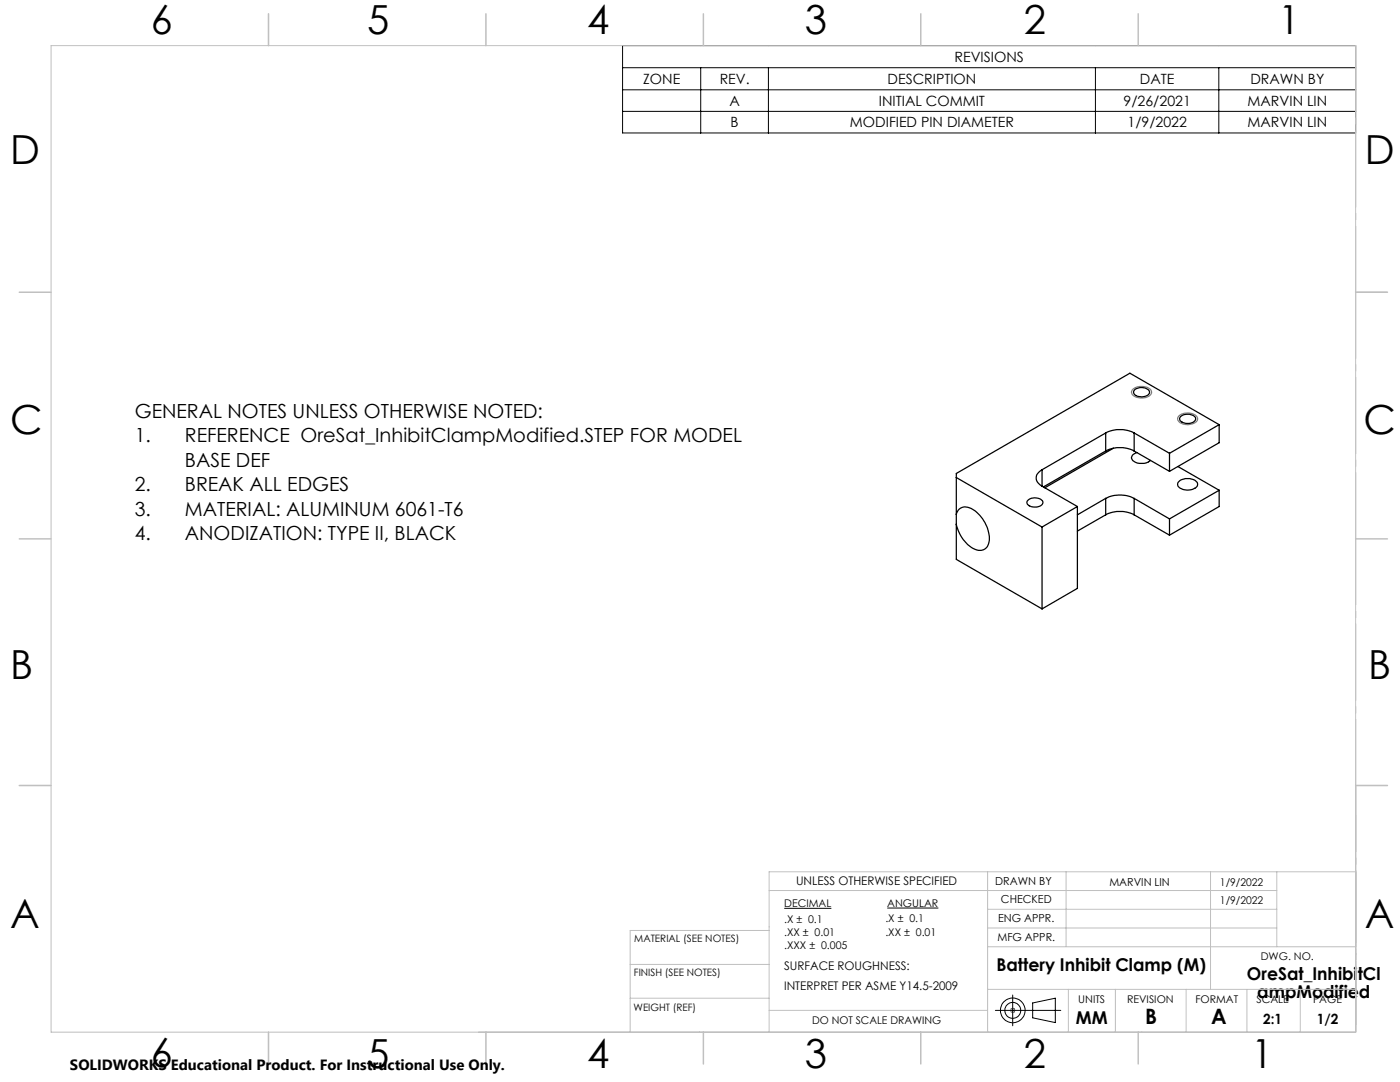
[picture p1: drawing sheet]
<svg xmlns="http://www.w3.org/2000/svg" width="279mm" height="216mm" viewBox="0 0 279 216" stroke-linecap="round" stroke-linejoin="round" font-family="sans-serif">
<g fill="none" stroke="#000" stroke-width=".2">
<path d="M124.2 9.1h146.3v17.4h-146.3zM124.2 13.5h146.3M124.2 17.9h146.3M139.8 13.5v13M153.4 13.5v13M218.6 13.5v13M243.2 13.5v13M124.2 22.2h146.3M156.5 181.2h9.4M177.1 181.2h10.2M202.1 198.5v6.2M198.6 201.6h13.1"/>
<path d="M201.8 201.3l.7 .7M202.5 201.3l-.7 .7M206.1 200.1l4.5-.9v4.8l-4.5-.9z"/>
<circle cx="202.1" cy="201.6" r="2.46"/>
<circle cx="202.1" cy="201.6" r="1.58"/>
</g>
<g fill="none" stroke="#c0c0c0" stroke-width=".2">
<path d="M10.2 9.1h260.3v196.9h-260.3zM270.5 58.3h6.4M270.5 156.7h6.4M153.5 177.7h101.3M197.1 174v32M212.8 174v14.9M241.6 174v23.4M254.8 174v14.9M270.5 174h-117v32M125.8 192.4h27.7M125.8 199.2h27.7M153.5 185.7h-27.7v20.3"/>
<path d="M197.1 188.9h73.4M197.1 197.4h73.4M197.1 181.4h57.7M197.1 185.2h57.7M213.2 197.4v8.6M222.6 197.4v8.6M236.7 197.4v8.6M248.8 197.4v8.6M259.5 197.4v8.6M153.5 201.6h43.6M201.6 201.6h1M201.8 201.3l.7 .7"/>
<path d="M202.1 201.1v1M202.5 201.3l-.7 .7"/>
</g>
<path d="M226 77.8a2.69 2.69 0 0 1 3.8 .2 1.17 1.17 0 0 1-1.2 1.3 2.17 2.17 0 0 1-2.8-1zM235.2 83a2.62 2.62 0 0 1 3.8 .3v.1a1.33 1.33 0 0 1-1.4 1.3 2.07 2.07 0 0 1-2.6-1.1z" fill="none" stroke="#808080" stroke-width=".25"/>
<path d="M270.6 9.1v49.2M270.6 58.3v49.2M270.6 107.5v49.2M270.6 156.7v49.2" fill="none" stroke="#c0c0c0" stroke-width=".2" stroke-dasharray="15.2 1.3 1.3 1.3" stroke-dashoffset="2.1"/>
<path d="M270.6 173.9v32" fill="none" stroke="#c0c0c0" stroke-width=".2" stroke-dasharray="15.2 1.3 1.3 1.3" stroke-dashoffset="1.2"/>
<g fill="none" stroke="#c0c0c0" stroke-width=".3">
<path d="M53.6 2.8v6.3M97 2.8v6.3M140.4 2.8v6.3M183.8 2.8v6.3M227.2 2.8v6.3M3.8 58.3h6.4M270.5 58.3h6.4M3.8 107.5h6.4M270.5 107.5h6.4M3.8 156.7h6.4M270.5 156.7h6.4M53.6 206v6.3"/>
<path d="M97 206v6.3M140.4 206v6.3M183.8 206v6.3M227.2 206v6.3"/>
</g>
<g fill="none" stroke="#000" stroke-width=".25">
<path d="M226.4 77.8a2.1 2.1 0 0 1 3 .3 1.05 1.05 0 0 1-1.3 1.1 1.39 1.39 0 0 1-1.9-1.1zM190.9 95.3l17.1 9.9M205 99.9a2.13 2.13 0 0 1 3.1 .1 1.31 1.31 0 0 1-1.8 1.2 1.07 1.07 0 0 1-1.3-1.3zM208 93.7a1.74 1.74 0 0 0-1.2 1.7 1.74 1.74 0 0 0 1.2 1.6M208 93.7v3.3M208 97l7 4.1M220.7 86.4a6.3 6.3 0 0 1 5.6 0M220.7 99.4a6.3 6.3 0 0 1 5.6 0M220.7 90a6.3 6.3 0 0 1 5.6 0M220.7 86.4l-12.7 7.3M220.7 99.4l-5.7 3.3M220.7 86.4v3.6"/>
<path d="M220.7 99.4v3.3M220.7 90l-12.5 7.2M222.2 89.4l-13.7 7.9M226.3 86.4l7.1 4.1M226.3 99.4l7.1 4.1M226.3 86.4v3.6M226.3 99.4v3.3M226.3 90l7.1 4.1M226.9 90.3a.96 .96 0 0 0-.9 .6 .96 .96 0 0 0 .2 1.1 2.91 2.91 0 0 0 3.4-.1M233.4 90.5v3.6M235.1 93.1l8.2 4.7M235.1 96.2a2.67 2.67 0 0 1 3.9 .2 1.23 1.23 0 0 1-1.3 1.3 2.25 2.25 0 0 1-2.7-1z"/>
<path d="M235.6 83.1a2.02 2.02 0 0 1 3 .4 1.64 1.64 0 0 1-2.3 .9 .78 .78 0 0 1-.8-.4 .78 .78 0 0 1 .1-.9zM243.3 84.7l-17.8-10.2-34.6 20v8.2M243.3 84.7l-9.9 5.8M243.3 97.8l-9.9 5.7M243.3 84.7v3.6l-9.9 5.8M243.3 97.8v3.3l-9.9 5.7M190.9 102.7a1.95 1.95 0 0 1 3.2-1.1 7.1 7.1 0 0 1 3.3 6.5 1.97 1.97 0 0 1-1.3 1.7 1.97 1.97 0 0 1-2-.4 7.5 7.5 0 0 1-3.2-4.8M190.9 102.7v1.9M190.9 104.6v7l17.1 9.9M208 105.2v16.3M215 101.1l-7 4.1M215 101.1v16.3l-7 4.1"/>
<path d="M220.7 102.7a6.3 6.3 0 0 1 5.6 0M220.7 102.7l-5.7 3.3M226.3 102.7l7.1 4.1M233.4 103.5v3.3"/>
</g>
<g font-size="8">
<text x="30.1" y="6.8">6</text>
<text x="73.3" y="6.9">5</text>
<text x="117.2" y="6.9">4</text>
<text x="160.6" y="6.9">3</text>
<text x="204.3" y="6.9">2</text>
<text x="255.1" y="6.9">1</text>
<text x="2.1" y="32.7">D</text>
<text x="272.4" y="32.7">D</text>
<text x="2.1" y="86.5">C</text>
<text x="272.1" y="86.5">C</text>
<text x="2.1" y="135.6">B</text>
<text x="273.1" y="135.6">B</text>
<text x="2.1" y="185.1">A</text>
<text x="272.4" y="185.1">A</text>
<text x="30.1" y="212.9">6</text>
<text x="73.3" y="213">5</text>
<text x="117.2" y="213">4</text>
<text x="160.6" y="213">3</text>
<text x="204.3" y="213">2</text>
<text x="249.7" y="213">1</text>
</g>
<g font-size="4.2">
<text x="228.5" y="204.4">B</text>
<text x="241.7" y="204.4">A</text>
</g>
<g font-size="3.9">
<text x="26.9" y="83.4">GENERAL NOTES UNLESS OTHERWISE NOTED:</text>
<text x="26.9" y="88.3">1.</text>
<text x="36.9" y="88.3">REFERENCE OreSat_InhibitClampModified.STEP FOR MODEL</text>
<text x="36.9" y="93.1">BASE DEF</text>
<text x="26.9" y="98">2.</text>
<text x="36.9" y="98">BREAK ALL EDGES</text>
<text x="26.9" y="102.9">3.</text>
<text x="26.9" y="107.8">4.</text>
<text x="36.9" y="102.9">MATERIAL: ALUMINUM 6061-T6</text>
<text x="36.9" y="107.8">ANODIZATION: TYPE II, BLACK</text>
</g>
<g font-size="3.5">
<text x="198.9" y="193.7">Battery Inhibit Clamp (M)</text>
<text x="248.9" y="195.6">OreSat_InhibitCl</text>
<text x="250.9" y="199.2">ampModified</text>
<text x="214.7" y="204.4">MM</text>
</g>
<text font-size="3" x="14" y="213.5">SOLIDWORKS Educational Product. For Instructional Use Only.</text>
<g font-size="2.8">
<text x="128.4" y="16.8">ZONE</text>
<text x="143.6" y="16.8">REV.</text>
<text x="177.1" y="16.8">DESCRIPTION</text>
<text x="190.5" y="12.4">REVISIONS</text>
<text x="227.5" y="16.8">DATE</text>
<text x="249.5" y="16.8">DRAWN BY</text>
<text x="145.6" y="21.1">A</text>
<text x="175.4" y="21.1">INITIAL COMMIT</text>
<text x="224.2" y="21.1">9/26/2021</text>
<text x="249" y="21.1">MARVIN LIN</text>
<text x="145.8" y="25.4">B</text>
<text x="169.6" y="25.4">MODIFIED PIN DIAMETER</text>
<text x="225" y="25.4">1/9/2022</text>
<text x="249" y="25.4">MARVIN LIN</text>
<text x="252.1" y="204.4">2:1</text>
<text x="262.8" y="204.4">1/2</text>
</g>
<g font-size="2.4">
<text x="158.9" y="176.6">UNLESS OTHERWISE SPECIFIED</text>
<text x="156.5" y="193.7">SURFACE ROUGHNESS:</text>
<text x="156.5" y="197.6">INTERPRET PER ASME Y14.5-2009</text>
</g>
<g font-size="2.2">
<text x="198.6" y="176.6">DRAWN BY</text>
<text x="221.4" y="176.7">MARVIN LIN</text>
<text x="199.2" y="184">ENG APPR.</text>
<text x="199.8" y="180.2">CHECKED</text>
<text x="199.1" y="187.8">MFG APPR.</text>
</g>
<g font-size="2.1">
<text x="243.5" y="176.8">1/9/2022</text>
<text x="156.5" y="184.1">.X ± 0.1</text>
<text x="156.5" y="181">DECIMAL</text>
<text x="176.7" y="184.1">.X ± 0.1</text>
<text x="177.1" y="181">ANGULAR</text>
<text x="243.5" y="180.5">1/9/2022</text>
<text x="156.5" y="189.3">.XXX ± 0.005</text>
<text x="156.5" y="186.8">.XX ± 0.01</text>
<text x="176.7" y="186.7">.XX ± 0.01</text>
<text x="251.6" y="191.5">DWG. NO.</text>
<text x="215.2" y="200.1">UNITS</text>
<text x="224.9" y="200.1">REVISION</text>
<text x="238.6" y="200.1">FORMAT</text>
<text x="250.8" y="200.1">SCALE</text>
<text x="262" y="200.1">PAGE</text>
<text x="162.1" y="204.4">DO NOT SCALE DRAWING</text>
</g>
<g font-size="2">
<text x="126.6" y="187.9">MATERIAL (SEE NOTES)</text>
<text x="126.5" y="194.7">FINISH (SEE NOTES)</text>
<text x="126.4" y="201.7">WEIGHT (REF)</text>
</g>
</svg>
